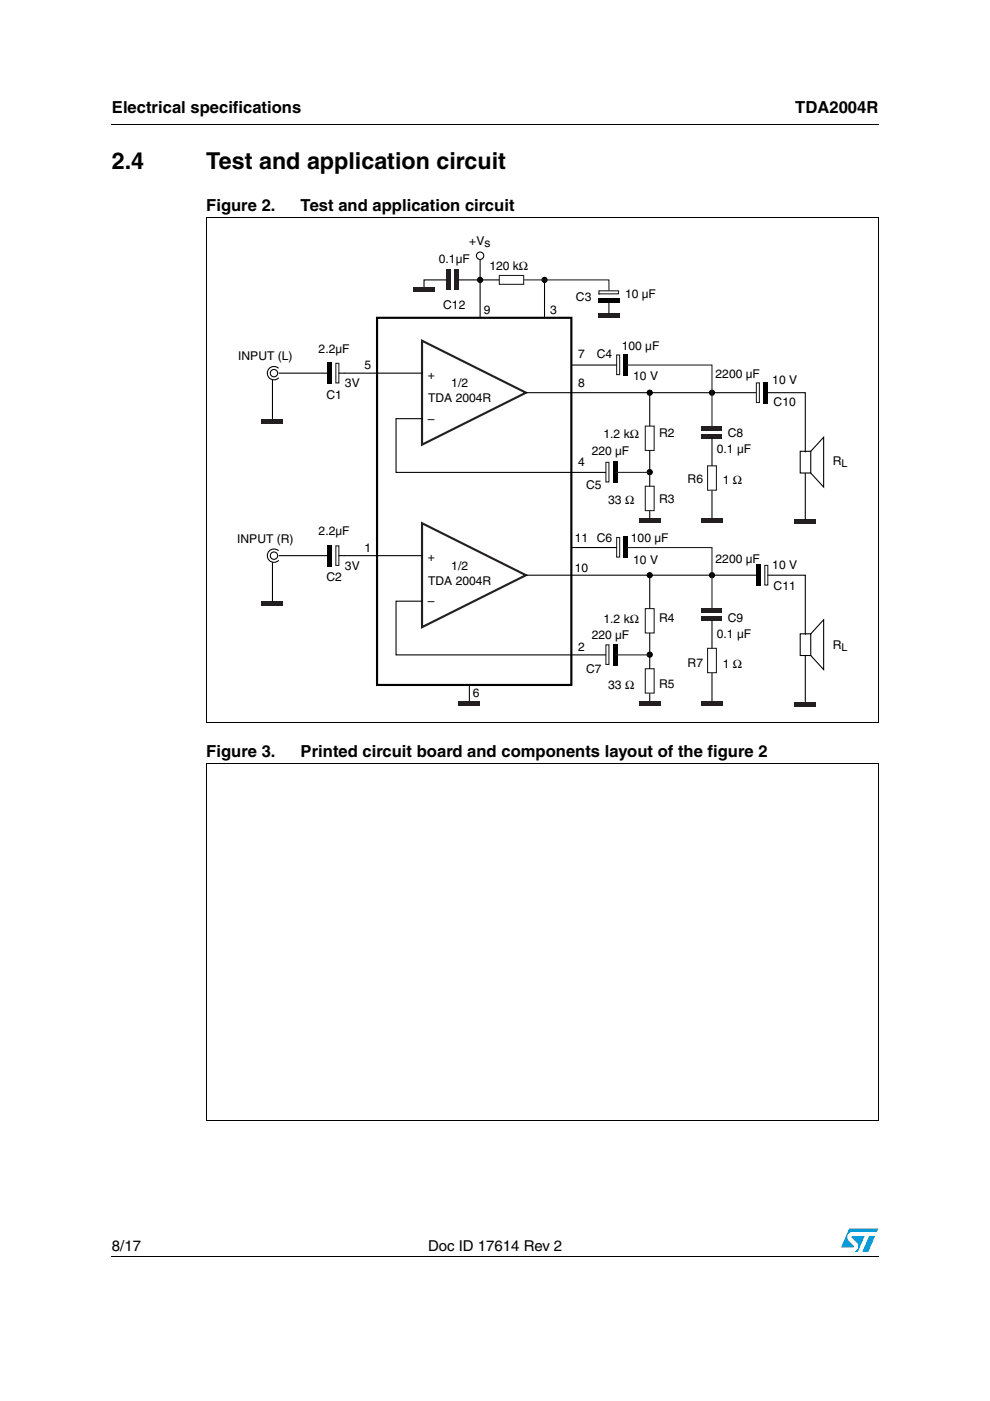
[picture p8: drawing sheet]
<svg xmlns="http://www.w3.org/2000/svg" width="210mm" height="297mm" viewBox="0 0 210 297" stroke-linecap="round" stroke-linejoin="round" font-family="sans-serif">
<g fill="#0099d8">
<path d="M184.3 262.1h1.2l-1.4 3.3h-1.3z"/>
<path d="M180.1 260.5h6.1l-.3 .7h-5.1a1.13 1.13 0 0 0-1.1 .7 1.13 1.13 0 0 0 .3 1.2l1 1v.3l-2.7 .1z"/>
<path d="M180.6 262.1h2.7l-1.4 3.3h-.7a1.18 1.18 0 0 0 .5-1.9l-1.1-1.1z"/>
</g>
<path d="M23.6 26.2l.1 .2zM23.6 266.3l.1 .1z" fill="#000"/>
<path d="M23.7 26.3h162.6M23.7 266.3h162.6" fill="none" stroke="#000" stroke-width=".21"/>
<path d="M50.3 49.6h129.4v100.2h-129.4z" fill="#fff"/>
<path d="M89.5 72.2l22 11.1-22 11z" fill="none" stroke="#231f20" stroke-width=".46"/>
<path d="M58.9 79.1h10.5M71.8 79.1h17.7M84 88.8h5.5M111.5 83.3h48.8" fill="none" stroke="#000" stroke-width=".23"/>
<path d="M71.2 77h.6v4.2h-.6zM128.5 98h.6v4.2h-.6zM160.4 81.2h.6v4.1h-.6z" fill="none" stroke="#231f20" stroke-width=".23"/>
<path d="M69.4 76.8h.9v4.6h-.9zM161.9 81h.9v4.5h-.9zM130 97.8h.9v4.6h-.9z" fill="#000"/>
<g fill="#231f20">
<path d="M148.8 90.4h4.4v.9h-4.4z"/>
<path d="M148.8 92h4.4v.9h-4.4z"/>
<path d="M94.7 57.1h.9v4.4h-.9z"/>
<path d="M96.3 57.1h.9v4.4h-.9z"/>
<path d="M55.4 88.8h4.7v1h-4.7z"/>
</g>
<path d="M57.8 80.5v8.3" fill="none" stroke="#000" stroke-width=".23"/>
<path d="M126.8 66.3h4.6v1h-4.6z" fill="#231f20"/>
<path d="M129.1 64.2v2.1" fill="none" stroke="#000" stroke-width=".23"/>
<g fill="#231f20">
<path d="M87.6 60.8h4.6v1h-4.6z"/>
<path d="M168.4 110.1h4.7v1h-4.7z"/>
</g>
<path d="M170.7 100.4v9.7" fill="none" stroke="#000" stroke-width=".23"/>
<path d="M169.7 95.7h2.2v4.6h-2.2z" fill="#fff" stroke="#000" stroke-width=".23"/>
<path d="M137.8 83.3v7M137.8 95.5v7.6M171.9 95.7l2.7-3v10.6l-2.7-3" fill="none" stroke="#000" stroke-width=".23"/>
<path d="M136.8 90.3h1.9v5.2h-1.9zM136.8 103.1h1.9v5.2h-1.9z" fill="none" stroke="#231f20" stroke-width=".23"/>
<g fill="#000" stroke="#000" stroke-width=".21">
<circle cx="101.8" cy="59.3" r=".39"/>
<circle cx="101.8" cy="59.3" r=".55"/>
<circle cx="115.5" cy="59.3" r=".39"/>
<circle cx="115.5" cy="59.3" r=".55"/>
<circle cx="137.8" cy="83.3" r=".39"/>
<circle cx="137.8" cy="83.3" r=".55"/>
<circle cx="151" cy="83.3" r=".39"/>
<circle cx="151" cy="83.3" r=".55"/>
<circle cx="137.8" cy="100.1" r=".39"/>
<circle cx="137.8" cy="100.1" r=".55"/>
<circle cx="137.8" cy="122" r=".39"/>
<circle cx="137.8" cy="138.8" r=".39"/>
<circle cx="137.8" cy="122" r=".55"/>
<circle cx="137.8" cy="138.8" r=".55"/>
<circle cx="151" cy="122" r=".39"/>
<circle cx="151" cy="122" r=".55"/>
</g>
<g fill="#fff" stroke="#000" stroke-width=".23">
<path d="M57.1 78.1a1.42 1.42 0 0 1 2 0v2a1.42 1.42 0 0 1-2 0 1.42 1.42 0 0 1 0-2z"/>
<circle cx="58.1" cy="79.1" r=".78"/>
</g>
<path d="M89.5 110.9l22 11.1-22 11z" fill="none" stroke="#231f20" stroke-width=".46"/>
<path d="M58.9 117.8h10.5M71.8 117.8h17.7" fill="none" stroke="#000" stroke-width=".23"/>
<path d="M71.2 115.7h.6v4.2h-.6z" fill="none" stroke="#231f20" stroke-width=".23"/>
<path d="M69.4 115.5h.9v4.6h-.9z" fill="#000"/>
<path d="M55.4 127.5h4.7v1h-4.7z" fill="#231f20"/>
<path d="M57.8 119.2v8.3" fill="none" stroke="#000" stroke-width=".23"/>
<path d="M135.4 109.9h4.7v1h-4.7z" fill="#231f20"/>
<path d="M151 92.8v6M137.8 108.4v1.5" fill="none" stroke="#000" stroke-width=".23"/>
<path d="M150 98.8h1.9v5.1h-1.9z" fill="none" stroke="#231f20" stroke-width=".23"/>
<path d="M148.6 109.9h4.7v1h-4.7z" fill="#231f20"/>
<path d="M151 104.1v5.8" fill="none" stroke="#000" stroke-width=".23"/>
<g fill="#fff" stroke="#000" stroke-width=".23">
<path d="M57.1 116.8a1.42 1.42 0 0 1 2 0v2a1.42 1.42 0 0 1-2 0 1.42 1.42 0 0 1 0-2z"/>
<circle cx="58.1" cy="117.8" r=".78"/>
<circle cx="101.8" cy="54.2" r=".78"/>
</g>
<path d="M79.9 67.4h41.2v77.8h-41.2z" fill="none" stroke="#000" stroke-width=".46"/>
<path d="M162.8 83.3h7.9v12.5M111.5 122h48.8" fill="none" stroke="#000" stroke-width=".23"/>
<path d="M162.2 119.9h.6v4.1h-.6z" fill="none" stroke="#231f20" stroke-width=".23"/>
<path d="M160.4 119.7h.9v4.5h-.9z" fill="#000"/>
<path d="M168.4 148.8h4.7v1h-4.7z" fill="#231f20"/>
<path d="M170.7 139.1v9.7" fill="none" stroke="#000" stroke-width=".23"/>
<path d="M169.7 134.4h2.2v4.6h-2.2z" fill="#fff" stroke="#000" stroke-width=".23"/>
<path d="M84 88.8v11.4h44.4M137.8 122v7M137.8 134.2v7.6M162.8 122h7.9v12.5M171.9 134.4l2.7-3v10.6l-2.7-3" fill="none" stroke="#000" stroke-width=".23"/>
<path d="M130.5 100.2h7.2M128.5 136.7h.6v4.2h-.6zM136.8 129h1.9v5.2h-1.9zM136.8 141.8h1.9v5.2h-1.9z" fill="none" stroke="#231f20" stroke-width=".23"/>
<path d="M130 136.5h.9v4.6h-.9z" fill="#000"/>
<path d="M135.4 148.6h4.7v1h-4.7z" fill="#231f20"/>
<path d="M94.7 59.3h-4.8v1.5M97.1 59.3h8.8M101.8 55.1v12.3M115.5 59.3v8.1M121.3 77.4h9.4M89.5 127.5h-5.5v11.4h44.4M137.8 147.1v1.5" fill="none" stroke="#000" stroke-width=".23"/>
<path d="M105.9 58.4h5.1v1.9h-5.1zM111.2 59.3h17.9v2.2M127 61.7h4.1v.6h-4.1zM127 62.3h.1M130.7 75.3h.7v4.1h-.7zM132.8 77.4h18.2v13M130.5 138.9h7.2" fill="none" stroke="#231f20" stroke-width=".23"/>
<path d="M126.8 63.2h4.5v.9h-4.5zM132.3 75.1h.9v4.5h-.9z" fill="#000"/>
<g fill="#231f20">
<path d="M148.8 129.1h4.4v.9h-4.4z"/>
<path d="M148.8 130.7h4.4v.9h-4.4z"/>
</g>
<path d="M150 137.5h1.9v5.1h-1.9z" fill="none" stroke="#231f20" stroke-width=".23"/>
<path d="M151 131.5v6" fill="none" stroke="#000" stroke-width=".23"/>
<path d="M148.6 148.6h4.7v1h-4.7z" fill="#231f20"/>
<path d="M151 142.8v5.8" fill="none" stroke="#000" stroke-width=".23"/>
<path d="M97.2 148.6h4.6v1h-4.6z" fill="#231f20"/>
<path d="M121.3 116.1h9.4M99.5 145.3v3.3" fill="none" stroke="#000" stroke-width=".23"/>
<path d="M130.7 114h.7v4.1h-.7zM132.8 116.1h18.2v13" fill="none" stroke="#231f20" stroke-width=".23"/>
<path d="M132.3 113.7h.9v4.6h-.9z" fill="#000"/>
<path d="M43.8 46.1h142.4M43.8 46v107.2M186.2 46.1v107.2M43.7 153.2h142.5" fill="none" stroke="#000" stroke-width=".21"/>
<path d="M83 166.1h64v67.2h-64z" fill="#fff"/>
<path d="M43.8 161.8h142.4M43.8 161.8v75.8M186.2 161.8v75.8M43.7 237.6h142.5" fill="none" stroke="#000" stroke-width=".21"/>
<g font-size="4.9">
<text x="23.7" y="35.9">2.4</text>
<text x="43.7" y="35.9">Test and application circuit</text>
</g>
<g font-size="3.5">
<text x="23.7" y="23.9">Electrical specifications</text>
<text x="168.6" y="23.9">TDA2004R</text>
<text x="43.7" y="44.8">Figure 2.</text>
<text x="63.7" y="44.8">Test and application circuit</text>
<text x="43.7" y="160.6">Figure 3.</text>
<text x="63.7" y="160.6">Printed circuit board and components layout of the figure 2</text>
</g>
<g font-size="3.2">
<text x="23.7" y="265.1">8/17</text>
<text x="90.8" y="265.1">Doc ID 17614 Rev 2</text>
</g>
<g font-size="2.6">
<text x="99.5" y="51.9">+Vs</text>
<text x="93.1" y="55.8">0.1µF</text>
<text x="103.8" y="57.3">120 kΩ</text>
<text x="94" y="65.5">C12</text>
<text x="122.1" y="63.8">C3</text>
<text x="132.5" y="63.2">10 µF</text>
<text x="102.6" y="66.5">9</text>
<text x="116.7" y="66.5">3</text>
<text x="50.5" y="76.3">INPUT (L)</text>
<text x="67.6" y="74.8">2.2µF</text>
<text x="122.6" y="75.8">7</text>
<text x="126.6" y="75.8">C4</text>
<text x="131.8" y="74.2">100 µF</text>
<text x="73.1" y="82.1">3V</text>
<text x="77.3" y="78.2">5</text>
<text x="90.7" y="80.3">+</text>
<text x="95.7" y="82.1">1/2</text>
<text x="122.6" y="82.1">8</text>
<text x="134.3" y="80.5">10 V</text>
<text x="151.7" y="80.2">2200 µF</text>
<text x="163.7" y="81.4">10 V</text>
<text x="69.2" y="84.5">C1</text>
<text x="90.7" y="89.7">–</text>
<text x="90.8" y="85.2">TDA 2004R</text>
<text x="164" y="86">C10</text>
<text x="128" y="92.9">1.2 kΩ</text>
<text x="139.8" y="92.6">R2</text>
<text x="154.3" y="92.6">C8</text>
<text x="122.6" y="98.8">4</text>
<text x="125.5" y="96.4">220 µF</text>
<text x="152" y="96.1">0.1 µF</text>
<text x="176.6" y="98.5">R</text>
<text x="124.3" y="103.6">C5</text>
<text x="129" y="106.9">33 Ω</text>
<text x="139.8" y="106.6">R3</text>
<text x="145.8" y="102.3">R6</text>
<text x="153.2" y="102.5">1 Ω</text>
<text x="67.6" y="113.5">2.2µF</text>
<text x="50.3" y="115.2">INPUT (R)</text>
<text x="77.3" y="116.9">1</text>
<text x="90.7" y="118.9">+</text>
<text x="121.9" y="115">11</text>
<text x="126.6" y="115">C6</text>
<text x="133.8" y="114.8">100 µF</text>
<text x="134.3" y="119.7">10 V</text>
<text x="151.7" y="119.4">2200 µF</text>
<text x="69.2" y="123.2">C2</text>
<text x="73.1" y="120.8">3V</text>
<text x="90.8" y="123.9">TDA 2004R</text>
<text x="95.7" y="120.8">1/2</text>
<text x="121.9" y="121.2">10</text>
<text x="163.7" y="120.6">10 V</text>
<text x="164" y="125.1">C11</text>
<text x="90.7" y="128.3">–</text>
<text x="139.8" y="131.8">R4</text>
<text x="154.3" y="131.8">C9</text>
<text x="122.6" y="137.9">2</text>
<text x="125.5" y="135.6">220 µF</text>
<text x="128" y="132">1.2 kΩ</text>
<text x="152" y="135.2">0.1 µF</text>
<text x="176.6" y="137.6">R</text>
<text x="124.3" y="142.7">C7</text>
<text x="145.8" y="141.5">R7</text>
<text x="153.2" y="141.7">1 Ω</text>
<text x="100.3" y="147.7">6</text>
<text x="129" y="146">33 Ω</text>
<text x="139.8" y="145.8">R5</text>
</g>
<g font-size="2.3">
<text x="178.4" y="98.9">L</text>
<text x="178.4" y="138.1">L</text>
</g>
</svg>
